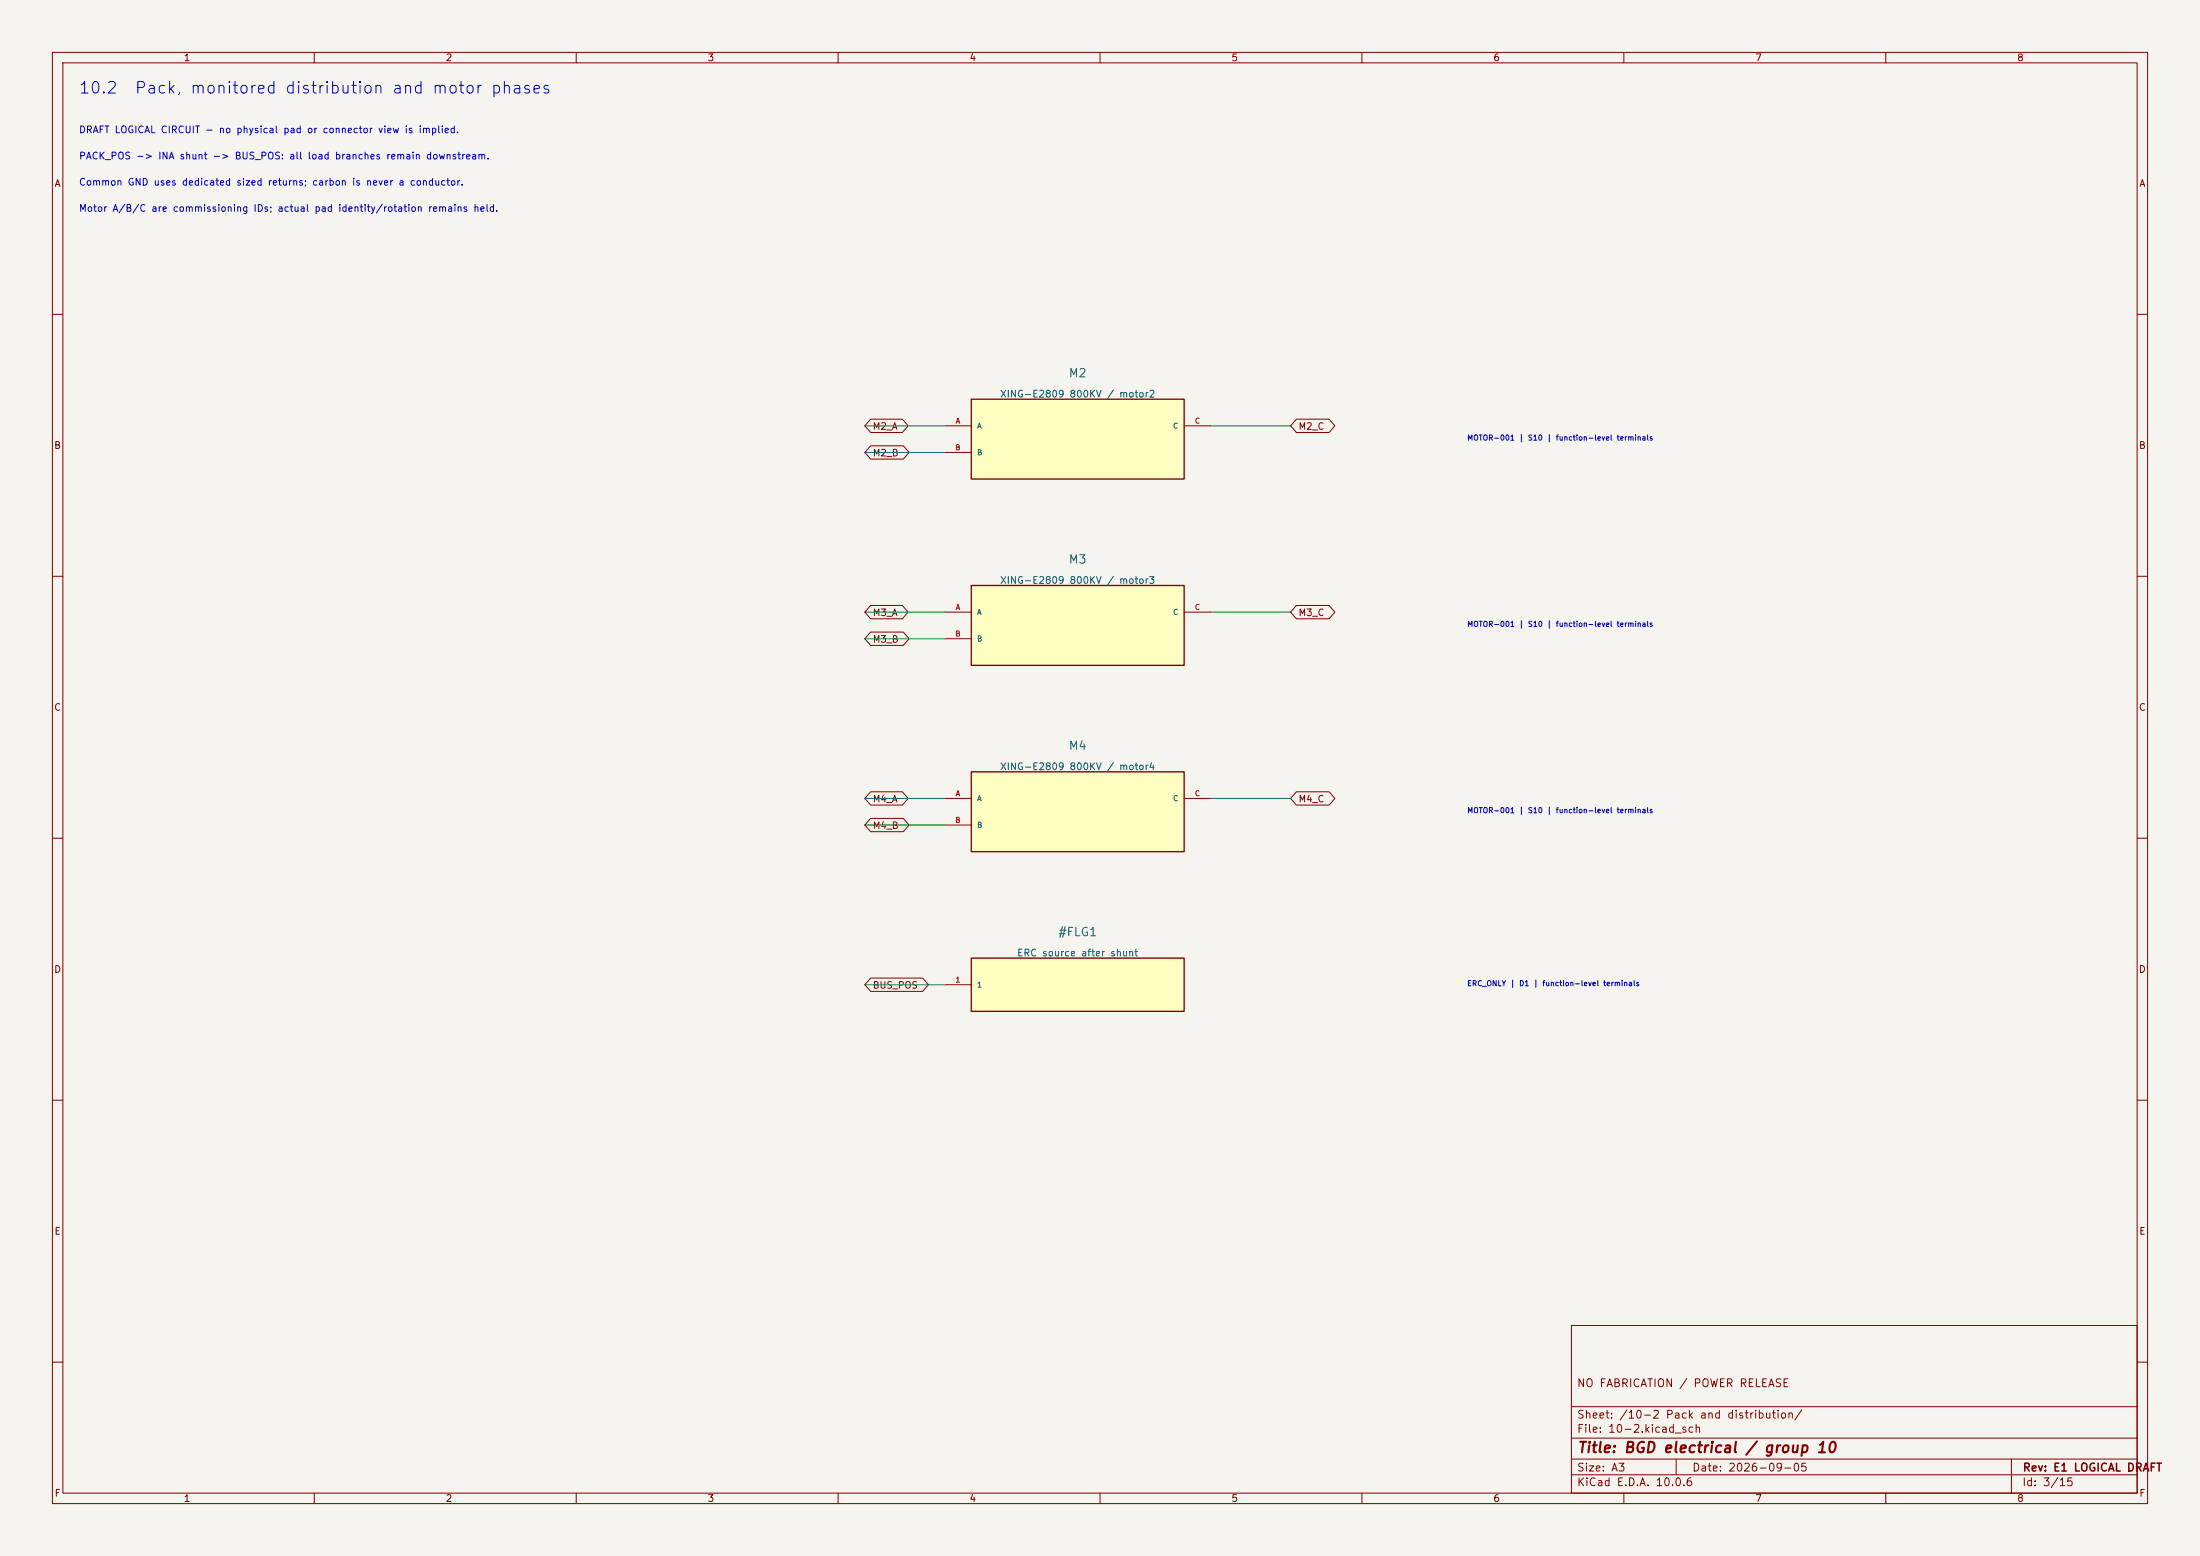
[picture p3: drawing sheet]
(kicad_sch (version 20250114) (generator "eeschema") (paper "A3") (title_block (title "BGD electrical / group 10") (date "2026-09-05") (rev "E1 LOGICAL DRAFT") (comment 1 "NO FABRICATION / POWER RELEASE")) (lib_symbols (symbol "BGD:BGD_M2" (pin_names (offset 1.016)) (exclude_from_sim no) (in_bom yes) (on_board yes) (property "Reference" "M2" (at 0 0 0) (effects (font (size 1.27 1.27)) (hide yes)))(property "Value" "XING-E2809 800KV / motor2" (at 0 0 0) (effects (font (size 1.27 1.27)) (hide yes)))(property "Footprint" "" (at 0 0 0) (effects (font (size 1.27 1.27)) (hide yes)))(property "Datasheet" "../../../docs/hardware/baseline-r1/electrical-build.md" (at 0 0 0) (effects (font (size 1.27 1.27)) (hide yes)))(property "Description" "Functional terminal model; MOTOR-001; evidence S10; physical release held" (at 0 0 0) (effects (font (size 1.27 1.27)) (hide yes))) (symbol "BGD_M2_1_1" (rectangle (start -20.32 7.62) (end 20.32 -7.62) (stroke (width 0.254) (type default)) (fill (type background)))(pin passive line (at -25.4 2.54 0) (length 5.08) (name "A" (effects (font (size 1.0 1.0)) )) (number "A" (effects (font (size 1.0 1.0)) )))(pin passive line (at -25.4 -2.54 0) (length 5.08) (name "B" (effects (font (size 1.0 1.0)) )) (number "B" (effects (font (size 1.0 1.0)) )))(pin passive line (at 25.4 2.54 180) (length 5.08) (name "C" (effects (font (size 1.0 1.0)) )) (number "C" (effects (font (size 1.0 1.0)) )))))
(symbol "BGD:BGD_M3" (pin_names (offset 1.016)) (exclude_from_sim no) (in_bom yes) (on_board yes) (property "Reference" "M3" (at 0 0 0) (effects (font (size 1.27 1.27)) (hide yes)))(property "Value" "XING-E2809 800KV / motor3" (at 0 0 0) (effects (font (size 1.27 1.27)) (hide yes)))(property "Footprint" "" (at 0 0 0) (effects (font (size 1.27 1.27)) (hide yes)))(property "Datasheet" "../../../docs/hardware/baseline-r1/electrical-build.md" (at 0 0 0) (effects (font (size 1.27 1.27)) (hide yes)))(property "Description" "Functional terminal model; MOTOR-001; evidence S10; physical release held" (at 0 0 0) (effects (font (size 1.27 1.27)) (hide yes))) (symbol "BGD_M3_1_1" (rectangle (start -20.32 7.62) (end 20.32 -7.62) (stroke (width 0.254) (type default)) (fill (type background)))(pin passive line (at -25.4 2.54 0) (length 5.08) (name "A" (effects (font (size 1.0 1.0)) )) (number "A" (effects (font (size 1.0 1.0)) )))(pin passive line (at -25.4 -2.54 0) (length 5.08) (name "B" (effects (font (size 1.0 1.0)) )) (number "B" (effects (font (size 1.0 1.0)) )))(pin passive line (at 25.4 2.54 180) (length 5.08) (name "C" (effects (font (size 1.0 1.0)) )) (number "C" (effects (font (size 1.0 1.0)) )))))
(symbol "BGD:BGD_M4" (pin_names (offset 1.016)) (exclude_from_sim no) (in_bom yes) (on_board yes) (property "Reference" "M4" (at 0 0 0) (effects (font (size 1.27 1.27)) (hide yes)))(property "Value" "XING-E2809 800KV / motor4" (at 0 0 0) (effects (font (size 1.27 1.27)) (hide yes)))(property "Footprint" "" (at 0 0 0) (effects (font (size 1.27 1.27)) (hide yes)))(property "Datasheet" "../../../docs/hardware/baseline-r1/electrical-build.md" (at 0 0 0) (effects (font (size 1.27 1.27)) (hide yes)))(property "Description" "Functional terminal model; MOTOR-001; evidence S10; physical release held" (at 0 0 0) (effects (font (size 1.27 1.27)) (hide yes))) (symbol "BGD_M4_1_1" (rectangle (start -20.32 7.62) (end 20.32 -7.62) (stroke (width 0.254) (type default)) (fill (type background)))(pin passive line (at -25.4 2.54 0) (length 5.08) (name "A" (effects (font (size 1.0 1.0)) )) (number "A" (effects (font (size 1.0 1.0)) )))(pin passive line (at -25.4 -2.54 0) (length 5.08) (name "B" (effects (font (size 1.0 1.0)) )) (number "B" (effects (font (size 1.0 1.0)) )))(pin passive line (at 25.4 2.54 180) (length 5.08) (name "C" (effects (font (size 1.0 1.0)) )) (number "C" (effects (font (size 1.0 1.0)) )))))
(symbol "BGD:BGD_#FLG1" (pin_names (offset 1.016)) (exclude_from_sim no) (in_bom yes) (on_board yes) (property "Reference" "#FLG1" (at 0 0 0) (effects (font (size 1.27 1.27)) (hide yes)))(property "Value" "ERC source after shunt" (at 0 0 0) (effects (font (size 1.27 1.27)) (hide yes)))(property "Footprint" "" (at 0 0 0) (effects (font (size 1.27 1.27)) (hide yes)))(property "Datasheet" "../../../docs/hardware/baseline-r1/electrical-build.md" (at 0 0 0) (effects (font (size 1.27 1.27)) (hide yes)))(property "Description" "Functional terminal model; ERC_ONLY; evidence D1; physical release held" (at 0 0 0) (effects (font (size 1.27 1.27)) (hide yes))) (symbol "BGD_#FLG1_1_1" (rectangle (start -20.32 5.08) (end 20.32 -5.08) (stroke (width 0.254) (type default)) (fill (type background)))(pin power_out line (at -25.4 0.0 0) (length 5.08) (name "1" (effects (font (size 1.0 1.0)) )) (number "1" (effects (font (size 1.0 1.0)) ))))))(text "10.2  Pack, monitored distribution and motor phases" (at 15 17 0) (effects (font (size 2.2 2.2)) (justify left)))(text "DRAFT LOGICAL CIRCUIT - no physical pad or connector view is implied." (at 15 25 0) (effects (font (size 1.3 1.3)) (justify left)))(text "PACK_POS -> INA shunt -> BUS_POS: all load branches remain downstream." (at 15 30 0) (effects (font (size 1.3 1.3)) (justify left)))(text "Common GND uses dedicated sized returns; carbon is never a conductor." (at 15 35 0) (effects (font (size 1.3 1.3)) (justify left)))(text "Motor A/B/C are commissioning IDs; actual pad identity/rotation remains held." (at 15 40 0) (effects (font (size 1.3 1.3)) (justify left)))(symbol (lib_id "BGD:BGD_M2") (at 205.74 83.82000000000001 0) (unit 1) (in_bom yes) (on_board yes) (dnp no) (property "Reference" "M2" (at 205.74 71.2 0) (effects (font (size 1.6 1.6)) )) (property "Value" "XING-E2809 800KV / motor2" (at 205.74 75.2 0) (effects (font (size 1.3 1.3)) ))(property "Datasheet" "../../../docs/hardware/baseline-r1/electrical-build.md" (at 205.74 83.82000000000001 0) (effects (font (size 1 1)) (hide yes))) (property "Inventory_ID" "MOTOR-001" (at 205.74 83.82000000000001 0) (effects (font (size 1 1)) (hide yes))))(wire (pts (xy 180.34 81.28) (xy 165.1 81.28)) (stroke (width 0) (type default)))(global_label "M2_A" (shape bidirectional) (at 165.1 81.28 0) (effects (font (size 1.27 1.27)) (justify left)) (property "Intersheetrefs" "${INTERSHEET_REFS}" (at 165.1 81.28 0) (effects (font (size 1 1)) (hide yes))))(wire (pts (xy 180.34 86.36) (xy 165.1 86.36)) (stroke (width 0) (type default)))(global_label "M2_B" (shape bidirectional) (at 165.1 86.36 0) (effects (font (size 1.27 1.27)) (justify left)) (property "Intersheetrefs" "${INTERSHEET_REFS}" (at 165.1 86.36 0) (effects (font (size 1 1)) (hide yes))))(wire (pts (xy 231.14 81.28) (xy 246.38 81.28)) (stroke (width 0) (type default)))(global_label "M2_C" (shape bidirectional) (at 246.38 81.28 180) (effects (font (size 1.27 1.27)) (justify left)) (property "Intersheetrefs" "${INTERSHEET_REFS}" (at 246.38 81.28 180) (effects (font (size 1 1)) (hide yes))))(text "MOTOR-001 | S10 | function-level terminals" (at 280 83.82000000000001 0) (effects (font (size 1.0 1.0)) (justify left)))(symbol (lib_id "BGD:BGD_M3") (at 205.74 119.38000000000001 0) (unit 1) (in_bom yes) (on_board yes) (dnp no) (property "Reference" "M3" (at 205.74 106.76 0) (effects (font (size 1.6 1.6)) )) (property "Value" "XING-E2809 800KV / motor3" (at 205.74 110.76 0) (effects (font (size 1.3 1.3)) ))(property "Datasheet" "../../../docs/hardware/baseline-r1/electrical-build.md" (at 205.74 119.38000000000001 0) (effects (font (size 1 1)) (hide yes))) (property "Inventory_ID" "MOTOR-001" (at 205.74 119.38000000000001 0) (effects (font (size 1 1)) (hide yes))))(wire (pts (xy 180.34 116.84) (xy 165.1 116.84)) (stroke (width 0) (type default)))(global_label "M3_A" (shape bidirectional) (at 165.1 116.84 0) (effects (font (size 1.27 1.27)) (justify left)) (property "Intersheetrefs" "${INTERSHEET_REFS}" (at 165.1 116.84 0) (effects (font (size 1 1)) (hide yes))))(wire (pts (xy 180.34 121.92) (xy 165.1 121.92)) (stroke (width 0) (type default)))(global_label "M3_B" (shape bidirectional) (at 165.1 121.92 0) (effects (font (size 1.27 1.27)) (justify left)) (property "Intersheetrefs" "${INTERSHEET_REFS}" (at 165.1 121.92 0) (effects (font (size 1 1)) (hide yes))))(wire (pts (xy 231.14 116.84) (xy 246.38 116.84)) (stroke (width 0) (type default)))(global_label "M3_C" (shape bidirectional) (at 246.38 116.84 180) (effects (font (size 1.27 1.27)) (justify left)) (property "Intersheetrefs" "${INTERSHEET_REFS}" (at 246.38 116.84 180) (effects (font (size 1 1)) (hide yes))))(text "MOTOR-001 | S10 | function-level terminals" (at 280 119.38000000000001 0) (effects (font (size 1.0 1.0)) (justify left)))(symbol (lib_id "BGD:BGD_M4") (at 205.74 154.94 0) (unit 1) (in_bom yes) (on_board yes) (dnp no) (property "Reference" "M4" (at 205.74 142.32 0) (effects (font (size 1.6 1.6)) )) (property "Value" "XING-E2809 800KV / motor4" (at 205.74 146.32 0) (effects (font (size 1.3 1.3)) ))(property "Datasheet" "../../../docs/hardware/baseline-r1/electrical-build.md" (at 205.74 154.94 0) (effects (font (size 1 1)) (hide yes))) (property "Inventory_ID" "MOTOR-001" (at 205.74 154.94 0) (effects (font (size 1 1)) (hide yes))))(wire (pts (xy 180.34 152.4) (xy 165.1 152.4)) (stroke (width 0) (type default)))(global_label "M4_A" (shape bidirectional) (at 165.1 152.4 0) (effects (font (size 1.27 1.27)) (justify left)) (property "Intersheetrefs" "${INTERSHEET_REFS}" (at 165.1 152.4 0) (effects (font (size 1 1)) (hide yes))))(wire (pts (xy 180.34 157.48) (xy 165.1 157.48)) (stroke (width 0) (type default)))(global_label "M4_B" (shape bidirectional) (at 165.1 157.48 0) (effects (font (size 1.27 1.27)) (justify left)) (property "Intersheetrefs" "${INTERSHEET_REFS}" (at 165.1 157.48 0) (effects (font (size 1 1)) (hide yes))))(wire (pts (xy 231.14 152.4) (xy 246.38 152.4)) (stroke (width 0) (type default)))(global_label "M4_C" (shape bidirectional) (at 246.38 152.4 180) (effects (font (size 1.27 1.27)) (justify left)) (property "Intersheetrefs" "${INTERSHEET_REFS}" (at 246.38 152.4 180) (effects (font (size 1 1)) (hide yes))))(text "MOTOR-001 | S10 | function-level terminals" (at 280 154.94 0) (effects (font (size 1.0 1.0)) (justify left)))(symbol (lib_id "BGD:BGD_#FLG1") (at 205.74 187.96 0) (unit 1) (in_bom yes) (on_board yes) (dnp no) (property "Reference" "#FLG1" (at 205.74 177.88 0) (effects (font (size 1.6 1.6)) )) (property "Value" "ERC source after shunt" (at 205.74 181.88 0) (effects (font (size 1.3 1.3)) ))(property "Datasheet" "../../../docs/hardware/baseline-r1/electrical-build.md" (at 205.74 187.96 0) (effects (font (size 1 1)) (hide yes))) (property "Inventory_ID" "ERC_ONLY" (at 205.74 187.96 0) (effects (font (size 1 1)) (hide yes))))(wire (pts (xy 180.34 187.96) (xy 165.1 187.96)) (stroke (width 0) (type default)))(global_label "BUS_POS" (shape bidirectional) (at 165.1 187.96 0) (effects (font (size 1.27 1.27)) (justify left)) (property "Intersheetrefs" "${INTERSHEET_REFS}" (at 165.1 187.96 0) (effects (font (size 1 1)) (hide yes))))(text "ERC_ONLY | D1 | function-level terminals" (at 280 187.96 0) (effects (font (size 1.0 1.0)) (justify left)))(embedded_fonts no))
